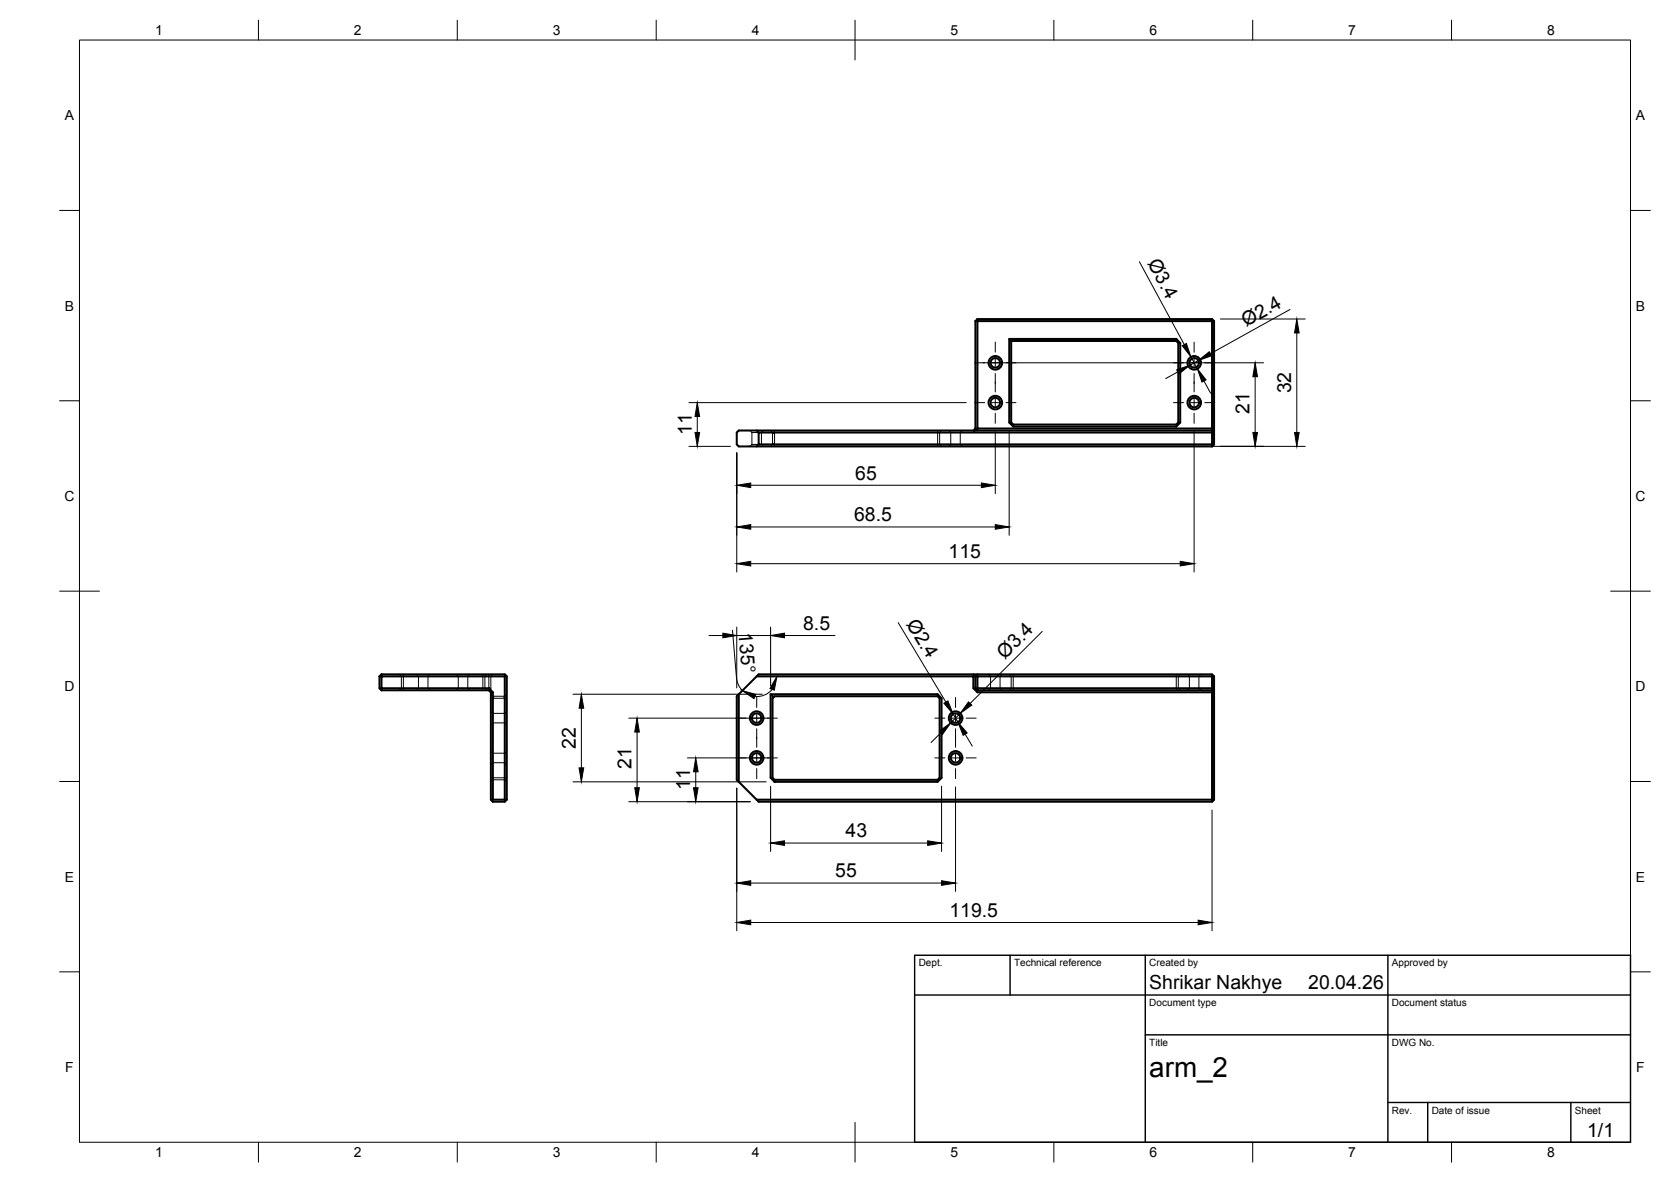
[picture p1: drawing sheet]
<svg xmlns="http://www.w3.org/2000/svg" width="420mm" height="297mm" viewBox="0 0 420 297" stroke-linecap="round" stroke-linejoin="round" font-family="sans-serif">
<!-- layer: Visible -->
<g fill="none" stroke="#000" stroke-width=".51">
<path d="M245.3 80.7v27M245.8 80.7h59v27h-59zM245.8 80.2v.5h-.5M245.8 80.2h59M245.8 80.2l-.5 .5M253.8 85.2h42l1 1v20l-1 1h-41l-1-1zM253.8 85.2l.5 .5M254.3 85.7v20.5M254.3 85.7h41.5M295.8 85.7l.5 .5h.5M295.8 85.2v.5M296.3 86.2v20"/>
<path d="M304.8 80.2l.5 .5h-.5zM305.3 80.7v28M190.2 108.2l.6 .5M190.8 108.7h114v3h-114zM190.8 111.7l-.6 .5M245.3 107.7h.5v.5M245.3 107.7l-.5 .5M253.8 106.2h.5M254.3 106.2l.5 .5v.5M254.8 106.7h41M296.8 106.2h-.5l-.5 .5v.5M304.8 108.2h-119l-.5 .5v3l.5 .5h119"/>
<path d="M304.8 108.2l.2 .2-.2 .3M304.8 107.7h.5M304.8 107.7v.5M305 108.4l.3 .3M305.3 111.7h-.5v.5M305.3 108.7v3M305.3 111.7l-.5 .5M95.4 173h.5v.5zM95.4 170v3M95.9 170h31v31h-3v-27l-1-1h-27zM95.9 169.5h31l.5 .5v31M95.9 173.5h27"/>
<path d="M95.9 169.5v.5h-.5M95.9 169.5l-.5 .5M122.9 173.5l.5 .5h.5M122.9 173v.5M123.4 174v27l.5 .5h3M127.2 169.7l-.3 .3M185.8 174.5l4.4-4.5h54.6v3l1 1h59v27h-114.6l-4.4-4.5zM185.8 174.5l-.5 .5v21l.5 .5M193.8 174.5h42l.9 1v20l-.9 1h-41l-1-1zM193.8 174.5l.7 .7 .3-.2h41M194.5 175.2l-.3 .3v20M235.8 174.5v.5"/>
<path d="M235.8 175l.5 .5M236.3 175.5v20M236.3 175.5h.4M244.8 169.5v.5h.5M245.3 170v3h.5v.5l-.5-.5h-.5M245.8 170h59v3h-59zM245.8 169.5v.5h-.5zM245.8 174v-.5h59v-.5h.5l-.5 .5v.5h.5M304.8 169.5h-114l-.6 .5M304.8 169.5l.5 .5h-.5zM305.3 170v4M305.3 174v27l-.3 .2"/>
<path d="M193.8 195.5h.4M194.2 195.5l.6 .5M194.8 196h41M194.8 196v.5M236.3 195.5l-.5 .5v.5M236.3 195.5h.4M123.9 201l-.2 .2M126.9 201h.5l-.5 .5zM190.2 201l.6 .5h114l.2-.3-.2-.2"/>
<circle cx="250.3" cy="91.2" r="1.7"/>
<circle cx="250.3" cy="91.2" r="1.2"/>
<circle cx="300.3" cy="91.2" r="1.7"/>
<circle cx="300.3" cy="91.2" r="1.2"/>
<circle cx="250.3" cy="101.2" r="1.7"/>
<circle cx="250.3" cy="101.2" r="1.2"/>
<circle cx="300.3" cy="101.2" r="1.7"/>
<circle cx="300.3" cy="101.2" r="1.2"/>
<circle cx="190.3" cy="180.5" r="1.7"/>
<circle cx="190.3" cy="190.5" r="1.7"/>
<circle cx="190.3" cy="190.5" r="1.2"/>
<circle cx="190.3" cy="180.5" r="1.2"/>
<circle cx="240.3" cy="190.5" r="1.7"/>
<circle cx="240.3" cy="180.5" r="1.7"/>
<circle cx="240.3" cy="180.5" r="1.2"/>
<circle cx="240.3" cy="190.5" r="1.2"/>
</g>
<!-- layer: Hidden -->
<g fill="none" stroke="#000" stroke-width=".25">
<path d="M188.6 108.2l.5 .5M189.1 108.7h1.7M189.1 111.7h1.7M189.1 108.7v3M189.1 111.7l-.5 .5M192 108.2l-.5 .5v3l.5 .5M193.8 108.2l.7 .7 .3-.2v-.5M193.8 112.2l.7-.8 .3 .3v.5M194.2 108.7v3M194.8 108.7v3M235.8 108.2v4M236.7 108.2l-.4 .5v3l.4 .5"/>
<path d="M238.5 108.2l.6 .5v3l-.6 .5M242 108.2l-.6 .5v3l.6 .5M245.8 107.7l-1 1v-.5M304.8 108.2v.5M304.8 111.7l.2 .2M100.4 169.5l.5 .5v3l-.5 .5M101.4 169.5v4M104.7 169.5l.5 .5v3l-.5 .5M108.1 169.5l-.5 .5v3l.5 .5M114.7 169.5l.5 .5v3l-.5 .5M118.1 169.5l-.5 .5v3l.5 .5M121.4 169.5v4"/>
<path d="M122.4 169.5l-.5 .5v3l.5 .5M122.9 169.5v3.5h.5M123.4 174.5l.8 .7-.3 .3M123.4 175.5h4M123.4 178.8l.5 .5h3l.5-.5M123.9 169.5l-.5 .5v4M123.9 175h3M127.4 174.5l-.7 .7 .2 .3M248.6 169.5l.5 .5v3l-.5 .5M252 169.5l-.5 .5v3l.5 .5M253.8 169.5l.5 .5v3l-.5 .5M254.8 169.5v4"/>
<path d="M295.8 169.5v4M296.8 169.5l-.5 .5v3l.5 .5M298.6 169.5l.5 .5v3l-.5 .5M302 169.5l-.5 .5v3l.5 .5M305 169.7l-.2 .3M123.4 195.5h4M123.4 196.5l.5-.5h3l.5 .5M123.4 192.2l.5-.5h3l.5 .5M123.4 188.8l.5 .5h3l.5-.5M123.4 182.2l.5-.5h3l.5 .5M305.3 201h-.5v.5"/>
</g>
<!-- layer: BORDER -->
<g fill="none" stroke="#000" stroke-width=".25">
<path d="M20 10.1h390v276.9h-390zM65 5.1v5M115 5.1v5M165 5.1v5M215 5.1v10M265 5.1v5M315 5.1v5M365 5.1v5M15 52.9h5M410 52.9h5M15 100.7h5M410 100.7h5"/>
<path d="M15 148.6h10M405 148.6h10M15 196.4h5M410 196.4h5M15 244.2h5M410 244.2h5M65 287v5M115 287v5M165 287v5M215 282.1v9.9M265 287v5M315 287v5"/>
<path d="M365 287v5"/>
</g>
<!-- layer: TITLEBLOCK -->
<path d="M230 240.1h180v46.9h-180zM230 250h180M254 240.1v9.9M288 240.1v46.9M349 240.1v46.9M288 260.1h122M349 277.1h61M359 277.1v9.9M395 277.1v9.9" fill="none" stroke="#000" stroke-width=".36"/>
<!-- layer: Smart Centers -->
<g fill="none" stroke="#000" stroke-width=".25">
<path d="M245 91.2h2.6M249.4 91.2h1.7M250.3 86v2.5M250.3 90.3v1.8M250.3 93.9v4.6M252.9 91.2h2.6M295.1 91.2h2.5M299.4 91.2h1.7M300.2 86v2.5M300.2 90.3v1.8M300.2 93.9v4.6M302.9 91.2h2.6"/>
<path d="M245 101.2h2.6M249.4 101.2h1.7M250.3 100.3v1.8M250.3 103.9v2.5M252.9 101.2h2.6M295.1 101.2h2.5M299.4 101.2h1.7M300.2 100.3v1.8M300.2 103.9v2.5M302.9 101.2h2.6M190.3 175.3v2.5M190.3 179.6v1.8"/>
<path d="M240.3 175.3v2.5M240.3 179.6v1.8M185.1 180.5h2.5M185.1 190.5h2.5M189.4 180.5h1.8M189.4 190.5h1.8M190.3 183.1v4.7M190.3 189.6v1.8M190.3 193.2v2.5M192.9 180.5h2.6M192.9 190.5h2.6M235.1 180.5h2.5"/>
<path d="M235.1 190.5h2.5M239.4 180.5h1.8M239.4 190.5h1.8M240.3 183.1v4.7M240.3 189.6v1.8M240.3 193.2v2.5M242.9 180.5h2.5M242.9 190.5h2.5"/>
</g>
<!-- layer: FD_Dimensions -->
<g fill="none" stroke="#000" stroke-width=".25">
<path d="M286.5 65.8l11.3 20.8M324.4 77.8l-20 11.1M247.2 91.2h70.5M296.1 93.5l-3 1.7M299.4 89.7l1.7 3M301.3 90.6l-2.1 1.2M302.7 95.7l1.7 3.1M306.9 80.2h21.3M315.6 94.7v14M326.1 83.7v25M173.2 112.2h10.5M173.2 101.2h69.8"/>
<path d="M175.3 104.7v4M185.3 113.8v29.9M187.9 112.2h140.3M250.3 108.5v15.6M253.7 108.3v26.2M300.2 108.5v35.2M188.8 132.4h61.5M188.8 121.9h58M178.3 159.7h3.5M184.2 158.4l1.1 12.6 .6 1.6 .8 1M185.3 157.6v15.3M185.3 159.7h8.5"/>
<path d="M188.8 141.7h108M193.8 157.6v14.8M197.3 159.7h12.7M225.8 156.5l12 19.9M262.1 158.7l-18.2 18.1M144.1 174.5h47.6M146.2 178v15M194.2 173.3l-1.7 1.2-1.3 .5h-1.3M239.6 179.4l1.3 2.1M241.4 179.3l-2.3 2.4M144.1 196.5h48.6M158.1 180.5h35.3"/>
<path d="M160.2 184v14M172.8 190.5h20.6M174.9 194v4M185.3 198.1v35.8M193.8 197.6v16.4M236.6 184.1l-2.5 2.5M236.7 197.6v16.4M240.3 197.8v26.2M242.7 184.5l1.8 3M158.1 201.5h30.6M197.3 211.9h36M304.8 203.6v30.3"/>
<path d="M188.8 221.9h47.9M188.8 231.8h112.5"/>
</g>
<g fill="#000" stroke="#000" stroke-width=".25">
<path d="M295.9 92.9l3.3-1.1-2.8 2.2zM297.3 86.9l1-.6 1.1 3.4zM301.1 92.7l2.2 2.8-1.1 .5zM301.3 90.6l2.8-2.2 .6 1zM315.6 91.2l.6 3.5h-1.2zM326.1 80.2l.6 3.5h-1.2zM174.8 108.7h1.1l-.6 3.5zM175.3 101.2l.6 3.5h-1.1zM315 108.7h1.2l-.6 3.5zM325.5 108.7h1.2l-.6 3.5zM185.3 132.4l3.5-.6v1.2zM185.3 121.9l3.5-.5v1.1z"/>
<path d="M246.8 121.4l3.5 .5-3.5 .6zM250.3 131.8l3.4 .6-3.4 .6zM181.8 159.1l3.5 .6-3.5 .6zM185.3 141.7l3.5-.6v1.1zM193.8 159.7l3.5-.6v1.2zM296.8 141.1l3.4 .6-3.4 .5zM146.2 174.5l.6 3.5h-1.2zM186.6 173.6l3.5 .9-.5 1.1zM195.3 170l-.6 3.4-1.1-.4zM237.3 176.7l1-.6 1.3 3.3zM243.5 176.4l.8 .8-2.9 2.1zM145.6 193h1.2l-.6 3.5z"/>
<path d="M159.6 198h1.2l-.6 3.5zM160.2 180.5l.6 3.5h-1.2zM174.4 198h1.1l-.6 3.5zM174.9 190.5l.6 3.5h-1.1zM236.2 183.7l2.9-2-2.1 2.9zM240.9 181.5l2.3 2.7-1 .6zM193.8 211.9l3.5-.6v1.2zM233.3 211.3l3.4 .6-3.4 .6zM185.3 221.9l3.5-.6v1.2zM185.3 231.8l3.5-.6v1.2zM236.7 221.3l3.6 .6-3.6 .6zM301.3 231.2l3.5 .6-3.5 .6z"/>
</g>
<text font-size="7" x="289" y="270.6">arm_2</text>
<g font-size="4.9">
<text x="288.4" y="66.1" transform="rotate(62 288.4 66.1)">Ø3.4</text>
<text x="313.3" y="82.2" transform="rotate(-29 313.3 82.2)">Ø2.4</text>
<text x="324.6" y="98.9" transform="rotate(-90 324.6 98.9)">32</text>
<text x="314.2" y="104" transform="rotate(-90 314.2 104)">21</text>
<text x="173.9" y="109.2" transform="rotate(-90 173.9 109.2)">11</text>
<text x="215.1" y="120.5">65</text>
<text x="214.8" y="131">68.5</text>
<text x="238.5" y="140.2">115</text>
<text x="185.7" y="159.1" transform="rotate(85 185.7 159.1)">135°</text>
<text x="202" y="158.2">8.5</text>
<text x="227.8" y="156.7" transform="rotate(59 227.8 156.7)">Ø2.4</text>
<text x="252.6" y="165.9" transform="rotate(-45 252.6 165.9)">Ø3.4</text>
<text x="144.8" y="188.1" transform="rotate(-90 144.8 188.1)">22</text>
<text x="158.8" y="193.3" transform="rotate(-90 158.8 193.3)">21</text>
<text x="173.5" y="198.5" transform="rotate(-90 173.5 198.5)">11</text>
<text x="212.6" y="210.4">43</text>
<text x="210" y="220.5">55</text>
<text x="238.7" y="230.4">119.5</text>
<text x="289" y="248.5">Shrikar Nakhye</text>
<text x="329" y="248.5">20.04.26</text>
<text x="399.1" y="285.7">1/1</text>
</g>
<g font-size="3.5">
<text x="39" y="8.8">1</text>
<text x="89" y="8.8">2</text>
<text x="139" y="8.8">3</text>
<text x="189" y="8.8">4</text>
<text x="239" y="8.8">5</text>
<text x="289" y="8.8">6</text>
<text x="339" y="8.8">7</text>
<text x="389" y="8.8">8</text>
<text x="16.3" y="30.2">A</text>
<text x="411.3" y="30.2">A</text>
<text x="16.3" y="78">B</text>
<text x="411.3" y="78">B</text>
<text x="16.2" y="125.9">C</text>
<text x="411.2" y="125.9">C</text>
<text x="16.2" y="173.7">D</text>
<text x="411.2" y="173.7">D</text>
<text x="16.3" y="221.6">E</text>
<text x="411.3" y="221.6">E</text>
<text x="16.4" y="269.4">F</text>
<text x="411.4" y="269.4">F</text>
<text x="39" y="290.8">1</text>
<text x="89" y="290.8">2</text>
<text x="139" y="290.8">3</text>
<text x="189" y="290.8">4</text>
<text x="239" y="290.8">5</text>
<text x="289" y="290.8">6</text>
<text x="339" y="290.8">7</text>
<text x="389" y="290.8">8</text>
</g>
<g font-size="2.5">
<text x="231" y="242.9">Dept.</text>
<text x="255" y="242.9">Technical reference</text>
<text x="289" y="242.9">Created by</text>
<text x="350" y="242.9">Approved by</text>
<text x="289" y="252.8">Document type</text>
<text x="350" y="252.8">Document status</text>
<text x="289" y="262.9">Title</text>
<text x="350" y="262.9">DWG No.</text>
<text x="350" y="279.9">Rev.</text>
<text x="360" y="279.9">Date of issue</text>
<text x="396" y="279.9">Sheet</text>
</g>
</svg>
